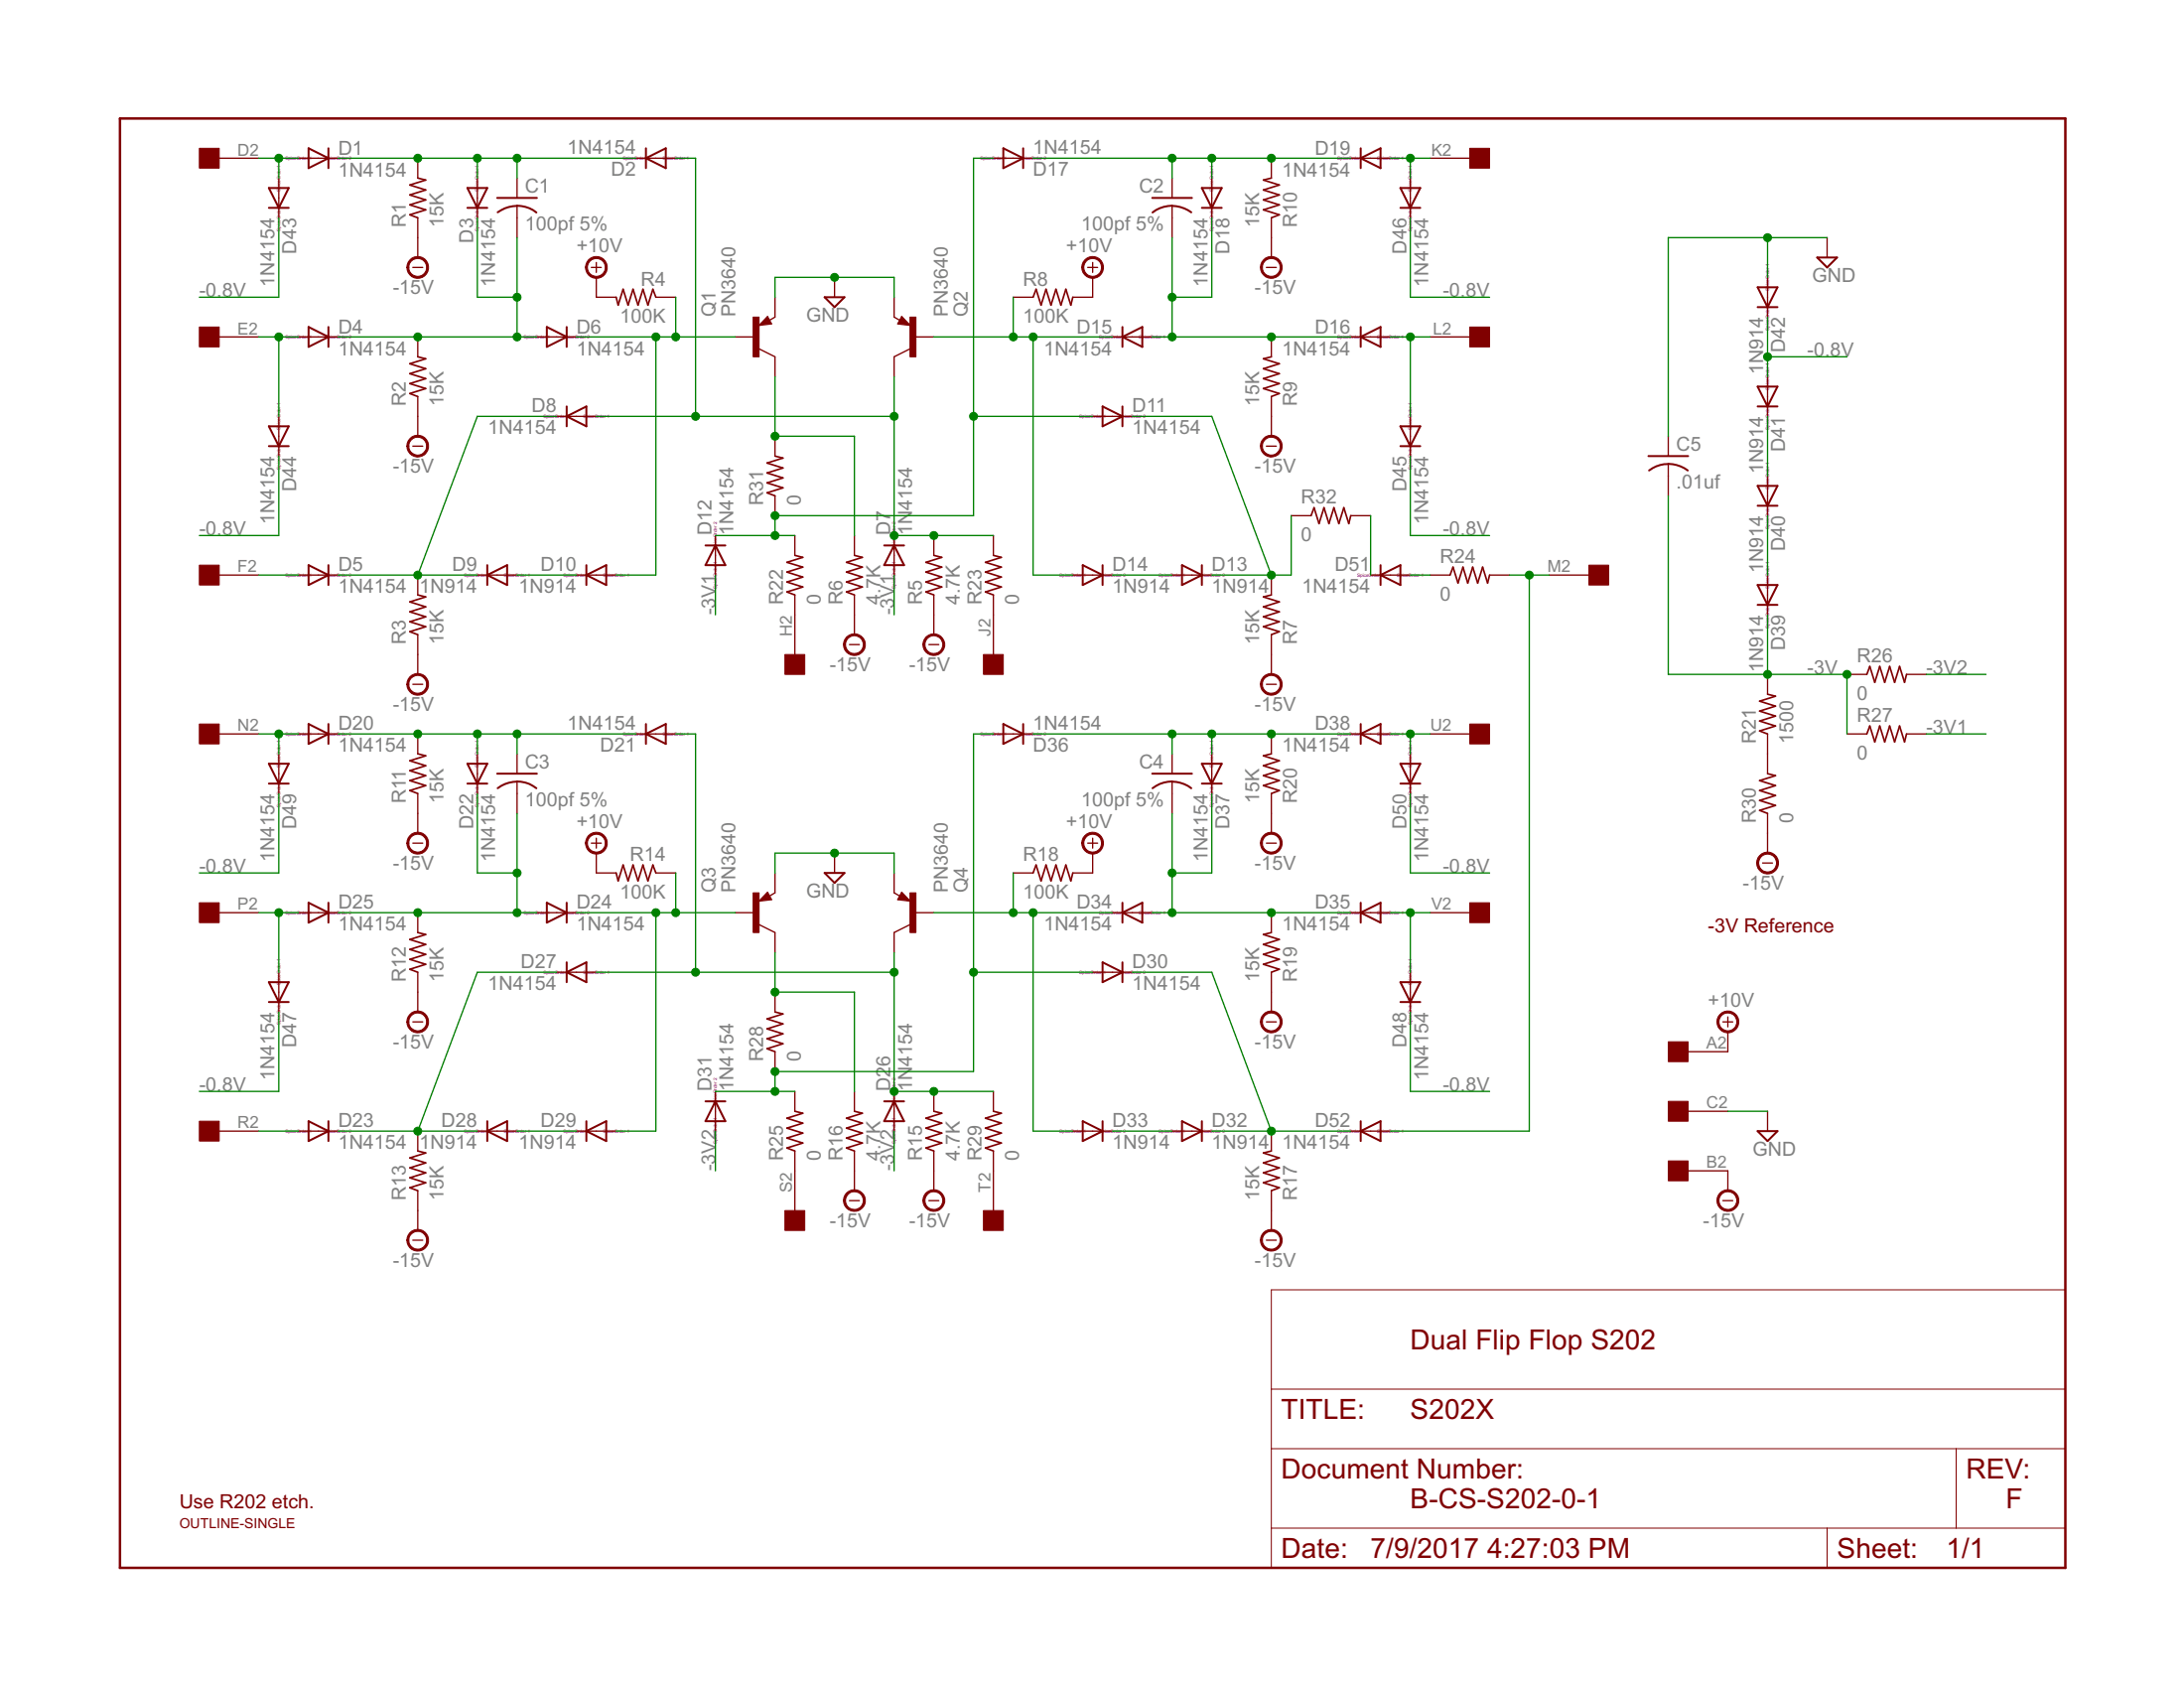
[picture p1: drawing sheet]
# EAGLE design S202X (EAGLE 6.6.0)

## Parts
C1  100pf 5%  C-US050-025X075  [C050-025X075]
C2  100pf 5%  C-US050-025X075  [C050-025X075]
C3  100pf 5%  C-US050-025X075  [C050-025X075]
C4  100pf 5%  C-US050-025X075  [C050-025X075]
C5  .01uf  C-US050-025X075  [C050-025X075]
D1  1N4154  1N4148DO35-10  [DO35-10]
D2  1N4154  1N4148DO35-10  [DO35-10]
D3  1N4154  1N4148DO35-10  [DO35-10]
D4  1N4154  1N4148DO35-10  [DO35-10]
D5  1N4154  1N4148DO35-10  [DO35-10]
D6  1N4154  1N4148DO35-10  [DO35-10]
D7  1N4154  1N4148DO35-10  [DO35-10]
D8  1N4154  1N4148DO35-10  [DO35-10]
D9  1N914  1N4148DO35-10  [DO35-10]
D10  1N914  1N4148DO35-10  [DO35-10]
D11  1N4154  1N4148DO35-10  [DO35-10]
D12  1N4154  1N4148DO35-10  [DO35-10]
D13  1N914  1N4148DO35-10  [DO35-10]
D14  1N914  1N4148DO35-10  [DO35-10]
D15  1N4154  1N4148DO35-10  [DO35-10]
D16  1N4154  1N4148DO35-10  [DO35-10]
D17  1N4154  1N4148DO35-10  [DO35-10]
D18  1N4154  1N4148DO35-10  [DO35-10]
D19  1N4154  1N4148DO35-10  [DO35-10]
D20  1N4154  1N4148DO35-10  [DO35-10]
D21  1N4154  1N4148DO35-10  [DO35-10]
D22  1N4154  1N4148DO35-10  [DO35-10]
D23  1N4154  1N4148DO35-10  [DO35-10]
D24  1N4154  1N4148DO35-10  [DO35-10]
D25  1N4154  1N4148DO35-10  [DO35-10]
D26  1N4154  1N4148DO35-10  [DO35-10]
D27  1N4154  1N4148DO35-10  [DO35-10]
D28  1N914  1N4148DO35-10  [DO35-10]
D29  1N914  1N4148DO35-10  [DO35-10]
D30  1N4154  1N4148DO35-10  [DO35-10]
D31  1N4154  1N4148DO35-10  [DO35-10]
D32  1N914  1N4148DO35-10  [DO35-10]
D33  1N914  1N4148DO35-10  [DO35-10]
D34  1N4154  1N4148DO35-10  [DO35-10]
D35  1N4154  1N4148DO35-10  [DO35-10]
D36  1N4154  1N4148DO35-10  [DO35-10]
D37  1N4154  1N4148DO35-10  [DO35-10]
D38  1N4154  1N4148DO35-10  [DO35-10]
D39  1N914  1N4148DO35-10  [DO35-10]
D40  1N914  1N4148DO35-10  [DO35-10]
D41  1N914  1N4148DO35-10  [DO35-10]
D42  1N914  1N4148DO35-10  [DO35-10]
D43  1N4154  1N4148DO35-10  [DO35-10]
D44  1N4154  1N4148DO35-10  [DO35-10]
D45  1N4154  1N4148DO35-10  [DO35-10]
D46  1N4154  1N4148DO35-10  [DO35-10]
D47  1N4154  1N4148DO35-10  [DO35-10]
D48  1N4154  1N4148DO35-10  [DO35-10]
D49  1N4154  1N4148DO35-10  [DO35-10]
D50  1N4154  1N4148DO35-10  [DO35-10]
D51  1N4154  1N4148DO35-10  [DO35-10]
D52  1N4154  1N4148DO35-10  [DO35-10]
Q1  PN3640  2N3637  [TO39]
Q2  PN3640  2N3637  [TO39]
Q3  PN3640  2N3637  [TO39]
Q4  PN3640  2N3637  [TO39]
R1  15K  R-US_0207/10  [0207/10]
R2  15K  R-US_0207/10  [0207/10]
R3  15K  R-US_0207/10  [0207/10]
R4  100K  R-US_0207/10  [0207/10]
R5  4.7K  R-US_0207/10  [0207/10]
R6  4.7K  R-US_0207/10  [0207/10]
R7  15K  R-US_0207/10  [0207/10]
R8  100K  R-US_0207/10  [0207/10]
R9  15K  R-US_0207/10  [0207/10]
R10  15K  R-US_0207/10  [0207/10]
R11  15K  R-US_0207/10  [0207/10]
R12  15K  R-US_0207/10  [0207/10]
R13  15K  R-US_0207/10  [0207/10]
R14  100K  R-US_0207/10  [0207/10]
R15  4.7K  R-US_0207/10  [0207/10]
R16  4.7K  R-US_0207/10  [0207/10]
R17  15K  R-US_0207/10  [0207/10]
R18  100K  R-US_0207/10  [0207/10]
R19  15K  R-US_0207/10  [0207/10]
R20  15K  R-US_0207/10  [0207/10]
R21  1500  R-US_0207/10  [0207/10]
R22  0  R-US_0207/10  [0207/10]
R23  0  R-US_0207/10  [0207/10]
R24  0  R-US_0207/10  [0207/10]
R25  0  R-US_0207/10  [0207/10]
R26  0  R-US_0207/10  [0207/10]
R27  0  R-US_0207/10  [0207/10]
R28  0  R-US_0207/10  [0207/10]
R29  0  R-US_0207/10  [0207/10]
R30  0  R-US_0207/10  [0207/10]
R31  0  R-US_0207/10  [0207/10]
R32  0  R-US_0207/10  [0207/10]
U$1  OUTLINE-SINGLE  [SINGLE]
U$2  EDGE-1  [EDGE-CON1]

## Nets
+10V [Power]: R4.2 R8.2 R14.2 R18.2 U$2.A2
-0.8V: D41.A D42.C D43.C D44.C D45.C D46.C D47.C D48.C D49.C D50.C
-3V [Power]: C5.2 D39.C R21.2 R26.1 R27.1
-3V1: D7.A D12.A R27.2
-3V2: D26.A D31.A R26.2
-15V [Power]: R1.1 R2.1 R3.1 R5.1 R6.1 R7.1 R9.1 R10.1 R11.1 R12.1 R13.1 R15.1 R16.1 R17.1 R19.1 R20.1 R30.1 U$2.B2
GND [Power]: C5.1 D42.A Q1.1(E) Q2.1(E) Q3.1(E) Q4.1(E) U$2.C2
H: D11.A D12.C D17.A R22.2 R31.1
J: D2.A D7.C D8.A Q2.3(C) R5.2 R23.2
N$1: Q3.3(C) R16.2 R28.2
N$2: C2.1 D17.C D18.A D19.C R10.2
N$3: C1.2 D3.C D4.C D6.A R2.2
N$4: D1.A D43.A U$2.D2
N$5: D4.A D44.A U$2.E2
N$6: D13.A D14.C
N$7: D19.A D46.A U$2.K2
N$8: C2.2 D15.A D16.C D18.C R9.2
N$9: D5.C D8.C D9.C R3.2
N$10: D5.A U$2.F2
N$11: D16.A D45.A U$2.L2
N$12: D11.C D13.C R7.2 R32.1
N$13: D40.A D41.C
N$14: D6.C D10.A Q1.2(B) R4.1
N$15: D52.A R24.2 U$2.M2
N$16: D39.A D40.C
N$17: D14.A D15.C Q2.2(B) R8.1
N$18: C3.1 D20.C D21.C D22.A R11.2
N$19: D28.A D29.C
N$20: D20.A D49.A U$2.N2
N$21: C3.2 D22.C D24.A D25.C R12.2
N$22: C1.1 D1.C D2.C D3.A R1.2
N$23: D9.A D10.C
N$24: D25.A D47.A U$2.P2
N$25: D23.C D27.C D28.C R13.2
N$26: D23.A U$2.R2
N$27: D24.C D29.A Q3.2(B) R14.1
N$28: C4.1 D36.C D37.A D38.C R20.2
N$29: D32.A D33.C
N$30: D38.A D50.A U$2.U2
N$31: C4.2 D34.A D35.C D37.C R19.2
N$32: D35.A D48.A U$2.V2
N$33: R22.1 U$2.H2
N$34: D33.A D34.C Q4.2(B) R18.1
N$35: D30.C D32.C D52.C R17.2
N$36: R23.1 U$2.J2
N$37: D51.A R24.1
N$38: R25.1 U$2.S2
N$39: R29.1 U$2.T2
N$40 [Power]: R21.1 R30.2
N$41: Q1.3(C) R6.2 R31.2
N$42: D51.C R32.2
S: D30.A D31.C D36.A R25.2 R28.1
T: D21.A D26.C D27.A Q4.3(C) R15.2 R29.2

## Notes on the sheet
- -3V Reference
- Dual Flip Flop S202
- Use R202 etch. | B-CS-S202-0-1 | F
